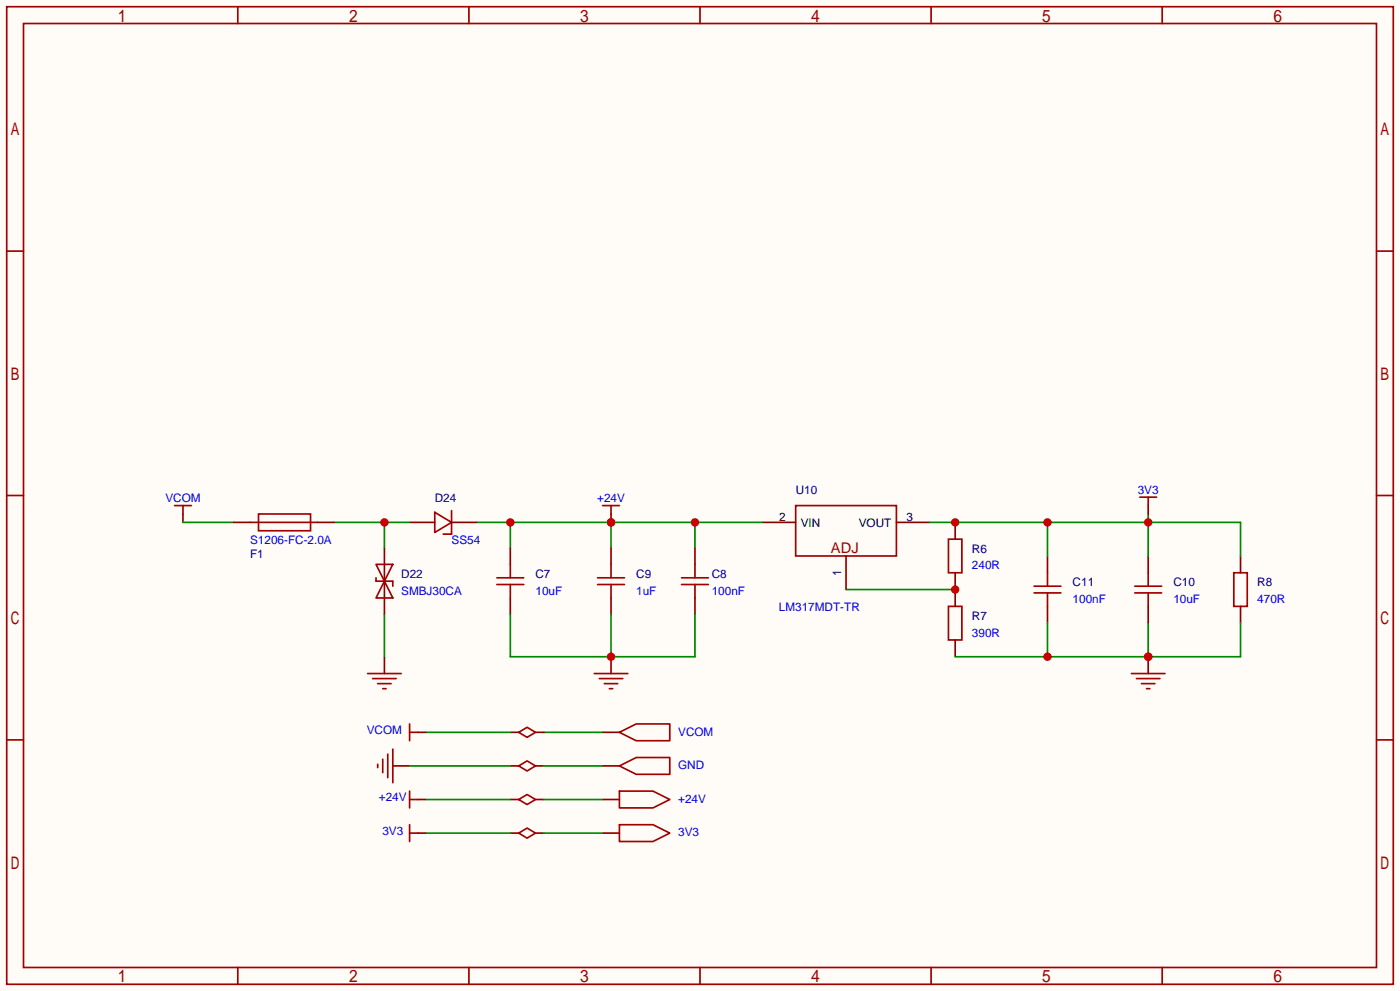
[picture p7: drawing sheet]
<svg xmlns="http://www.w3.org/2000/svg" width="212mm" height="150mm" viewBox="0 0 212 150" stroke-linecap="round" stroke-linejoin="round" font-family="sans-serif">
<path d="M0 0h211.8v149.9h-211.8z" fill="#fffcf7"/>
<g fill="none" stroke="#a10000" stroke-width=".25">
<path d="M1 1h209.8v147.8h-209.8zM3.6 3.6h204.7v142.7h-204.7zM36 1v2.6M71 1v2.6M105.9 1v2.6M140.9 1v2.6M175.9 1v2.6M1 38h2.6M208.3 38h2.5M1 74.9h2.6M120.4 76.5h15.2v7.6h-15.2zM208.3 74.9h2.5"/>
<path d="M75.2 88.4h4M75.2 87.4h4M77.2 85.3v2.1M77.2 88.4v2M90.4 88.4h4.1M90.4 87.4h4.1M92.5 85.3v2.1M92.5 88.4v2M103.1 88.4h4.1M103.1 87.4h4.1M105.2 85.3v2.1M105.2 88.4v2"/>
<path d="M143.5 91.7h2v5.1h-2zM143.5 81.5h2v5.1h-2zM156.5 89.7h4M156.5 88.6h4M158.5 86.6v2M158.5 89.7v2M171.7 89.7h4.1M171.7 88.6h4.1M173.7 86.6v2M173.7 89.7v2M186.7 86.6h2v5.1h-2zM1 111.9h2.6"/>
<path d="M208.3 111.9h2.5M36 146.3v2.5M71 146.3v2.5M105.9 146.3v2.5M140.9 146.3v2.5M175.9 146.3v2.5"/>
</g>
<g fill="none" stroke="#870000" stroke-width=".25">
<path d="M115.3 79h5.1M135.6 79h5.1M144.5 79v2.5M77.2 82.8v2.5M77.2 90.4v2.6M92.5 82.8v2.5M92.5 90.4v2.6M105.2 82.8v2.5M105.2 90.4v2.6M128 84.1v5.1M144.5 86.6v5.1M144.5 96.8v2.5"/>
<path d="M158.5 84.1v2.5M158.5 91.7v2.5M173.7 84.1v2.5M173.7 91.7v2.5M187.7 84.1v2.5M187.7 91.7v2.5"/>
</g>
<path d="M128 89.2h16.5" fill="none" stroke="#008700" stroke-width=".25"/>
<circle cx="144.5" cy="89.2" r=".63" fill="#c00"/>
<path d="M140.7 79h47v5.1M158.5 79v5.1M173.7 77.7v6.4" fill="none" stroke="#008700" stroke-width=".25"/>
<g fill="#c00">
<circle cx="144.5" cy="79" r=".63"/>
<circle cx="158.5" cy="79" r=".63"/>
<circle cx="173.7" cy="79" r=".63"/>
</g>
<path d="M72.1 79h43.2M77.2 79v3.8M92.5 79v3.8M105.2 79v3.8" fill="none" stroke="#008700" stroke-width=".25"/>
<g fill="#c00">
<circle cx="105.2" cy="79" r=".63"/>
<circle cx="92.5" cy="79" r=".63"/>
<circle cx="77.2" cy="79" r=".63"/>
</g>
<path d="M158.5 94.2v5.1M173.7 94.2v5.1M187.7 94.2v5.1h-43.2" fill="none" stroke="#008700" stroke-width=".25"/>
<g fill="#c00">
<circle cx="173.7" cy="99.3" r=".63"/>
<circle cx="158.5" cy="99.3" r=".63"/>
</g>
<path d="M77.2 93v6.3h28v-6.3M92.5 93v6.3" fill="none" stroke="#008700" stroke-width=".25"/>
<path d="M27.7 77.7v1.3M92.5 77.7v1.3M63.2 110.7h1.3M63.2 120.9h1.3" fill="none" stroke="#870000" stroke-width=".25"/>
<path d="M26.4 76.5h2.6M27.7 76.5v1.2M62 109.5v2.5M62 119.6v2.6M62 110.7h1.2M62 120.9h1.2" fill="none" stroke="#a10000" stroke-width=".25"/>
<circle cx="92.5" cy="79" r=".63" fill="#c00"/>
<path d="M91.2 76.5h2.5M92.5 76.5v1.2M172.5 75.2h2.5M173.7 75.2v1.3M55.6 101.9h5.1M56.4 102.6h3.5M57.1 103.4h2.1M57.9 104.1h.5M62 124.7v2.6M62 126h1.2" fill="none" stroke="#a10000" stroke-width=".25"/>
<path d="M173.7 76.5v1.2M58.2 99.3v2.6M92.5 99.3v2.6M63.2 126h1.3" fill="none" stroke="#870000" stroke-width=".25"/>
<circle cx="92.5" cy="99.3" r=".63" fill="#c00"/>
<path d="M57.1 115.6v.5M57.9 114.8v2M58.7 114v3.6M59.4 113.3v5.1M89.9 101.9h5.1M90.7 102.6h3.5M91.4 103.4h2.1M92.2 104.1h.5" fill="none" stroke="#a10000" stroke-width=".25"/>
<path d="M173.7 99.3v2.6M59.4 115.8h2.6" fill="none" stroke="#870000" stroke-width=".25"/>
<circle cx="173.7" cy="99.3" r=".63" fill="#c00"/>
<path d="M65.8 77.5l2.5 1.5-2.5 1.5zM68.3 77.2v3.6h-1.2M56.9 85.3h2.5l-1.2 2.6zM56.9 87.4v.5h2.5v.7M58.2 87.9l1.2 2.5h-2.5zM171.2 101.9h5.1M172 102.6h3.5M172.7 103.4h2.1M173.5 104.1h.5" fill="none" stroke="#a10000" stroke-width=".25"/>
<path d="M62 79h3.8M68.3 79h3.8M58.2 82.8v10.2" fill="none" stroke="#870000" stroke-width=".25"/>
<path d="M50.5 79h11.5M58.2 79v3.8" fill="none" stroke="#008700" stroke-width=".25"/>
<circle cx="58.2" cy="79" r=".63" fill="#c00"/>
<path d="M27.7 79h7.6M58.2 93v6.3M62 115.8h15.2M64.5 110.7h12.7M82.3 110.7h8.9M82.3 115.8h8.9M64.5 120.9h12.7M64.5 126h12.7M82.3 120.9h8.9M82.3 126h8.9" fill="none" stroke="#008700" stroke-width=".25"/>
<g fill="none" stroke="#870000" stroke-width=".25">
<path d="M35.3 79h2.5M48 79h2.5M77.2 115.8h1.3M77.2 110.7h1.3M81 115.8h1.3M81 110.7h1.3M91.2 115.8h2.5M91.2 110.7h2.5M77.2 120.9h1.3M77.2 126h1.3M81 120.9h1.3M81 126h1.3"/>
<path d="M91.2 120.9h2.5M91.2 126h2.5"/>
</g>
<path d="M37.8 79h10.2M39.1 77.7h7.9v2.6h-7.9zM78.5 110.7l1.3-.7 1.2 .7-1.2 .8zM78.5 115.8l1.3-.7 1.2 .7-1.2 .8zM93.7 115.8l2.6-1.2h5v2.5h-5zM93.7 110.7l2.6-1.2h5v2.5h-5zM93.7 119.6h5.1l2.5 1.3-2.5 1.3h-5.1zM78.5 120.9l1.3-.8 1.2 .8-1.2 .8zM78.5 126l1.3-.8 1.2 .8-1.2 .7zM93.7 124.7h5.1l2.5 1.3-2.5 1.3h-5.1z" fill="none" stroke="#a10000" stroke-width=".25"/>
<text font-size="2.2" fill="#a00000" x="125.7" y="83.6">ADJ</text>
<g font-size="1.8" fill="#00f">
<text x="25" y="75.9">VCOM</text>
<text x="90.4" y="75.9">+24V</text>
<text x="172.2" y="74.7">3V3</text>
<text x="37.8" y="82.3">S1206-FC-2.0A</text>
<text x="68.3" y="82.3">SS54</text>
<text x="60.7" y="89.9">SMBJ30CA</text>
<text x="81" y="89.9">10uF</text>
<text x="96.3" y="89.9">1uF</text>
<text x="107.7" y="89.9">100nF</text>
<text x="147.1" y="86.1">240R</text>
<text x="117.9" y="92.5">LM317MDT-TR</text>
<text x="162.3" y="91.2">100nF</text>
<text x="177.5" y="91.2">10uF</text>
<text x="190.2" y="91.2">470R</text>
<text x="147.1" y="96.3">390R</text>
<text x="55.5" y="111">VCOM</text>
<text x="102.6" y="111.3">VCOM</text>
<text x="102.6" y="116.3">GND</text>
<text x="57.3" y="121.2">+24V</text>
<text x="102.6" y="121.4">+24V</text>
<text x="57.9" y="126.2">3V3</text>
<text x="102.6" y="126.5">3V3</text>
</g>
<g font-size="1.8" fill="#000080">
<text x="65.8" y="75.9">D24</text>
<text x="120.4" y="74.7">U10</text>
<text x="147.1" y="83.6">R6</text>
<text x="37.8" y="84.3">F1</text>
<text x="60.7" y="87.4">D22</text>
<text x="81" y="87.4">C7</text>
<text x="96.3" y="87.4">C9</text>
<text x="107.7" y="87.4">C8</text>
<text x="162.3" y="88.6">C11</text>
<text x="177.5" y="88.6">C10</text>
<text x="190.2" y="88.6">R8</text>
<text x="147.1" y="93.7">R7</text>
</g>
<g font-size="1.8">
<text x="117.9" y="78.7">2</text>
<text x="121.2" y="79.7">VIN</text>
<text x="129.9" y="79.7">VOUT</text>
<text x="137.2" y="78.7">3</text>
<text x="127.3" y="87.1" transform="rotate(-90 127.3 87.1)">1</text>
</g>
</svg>
